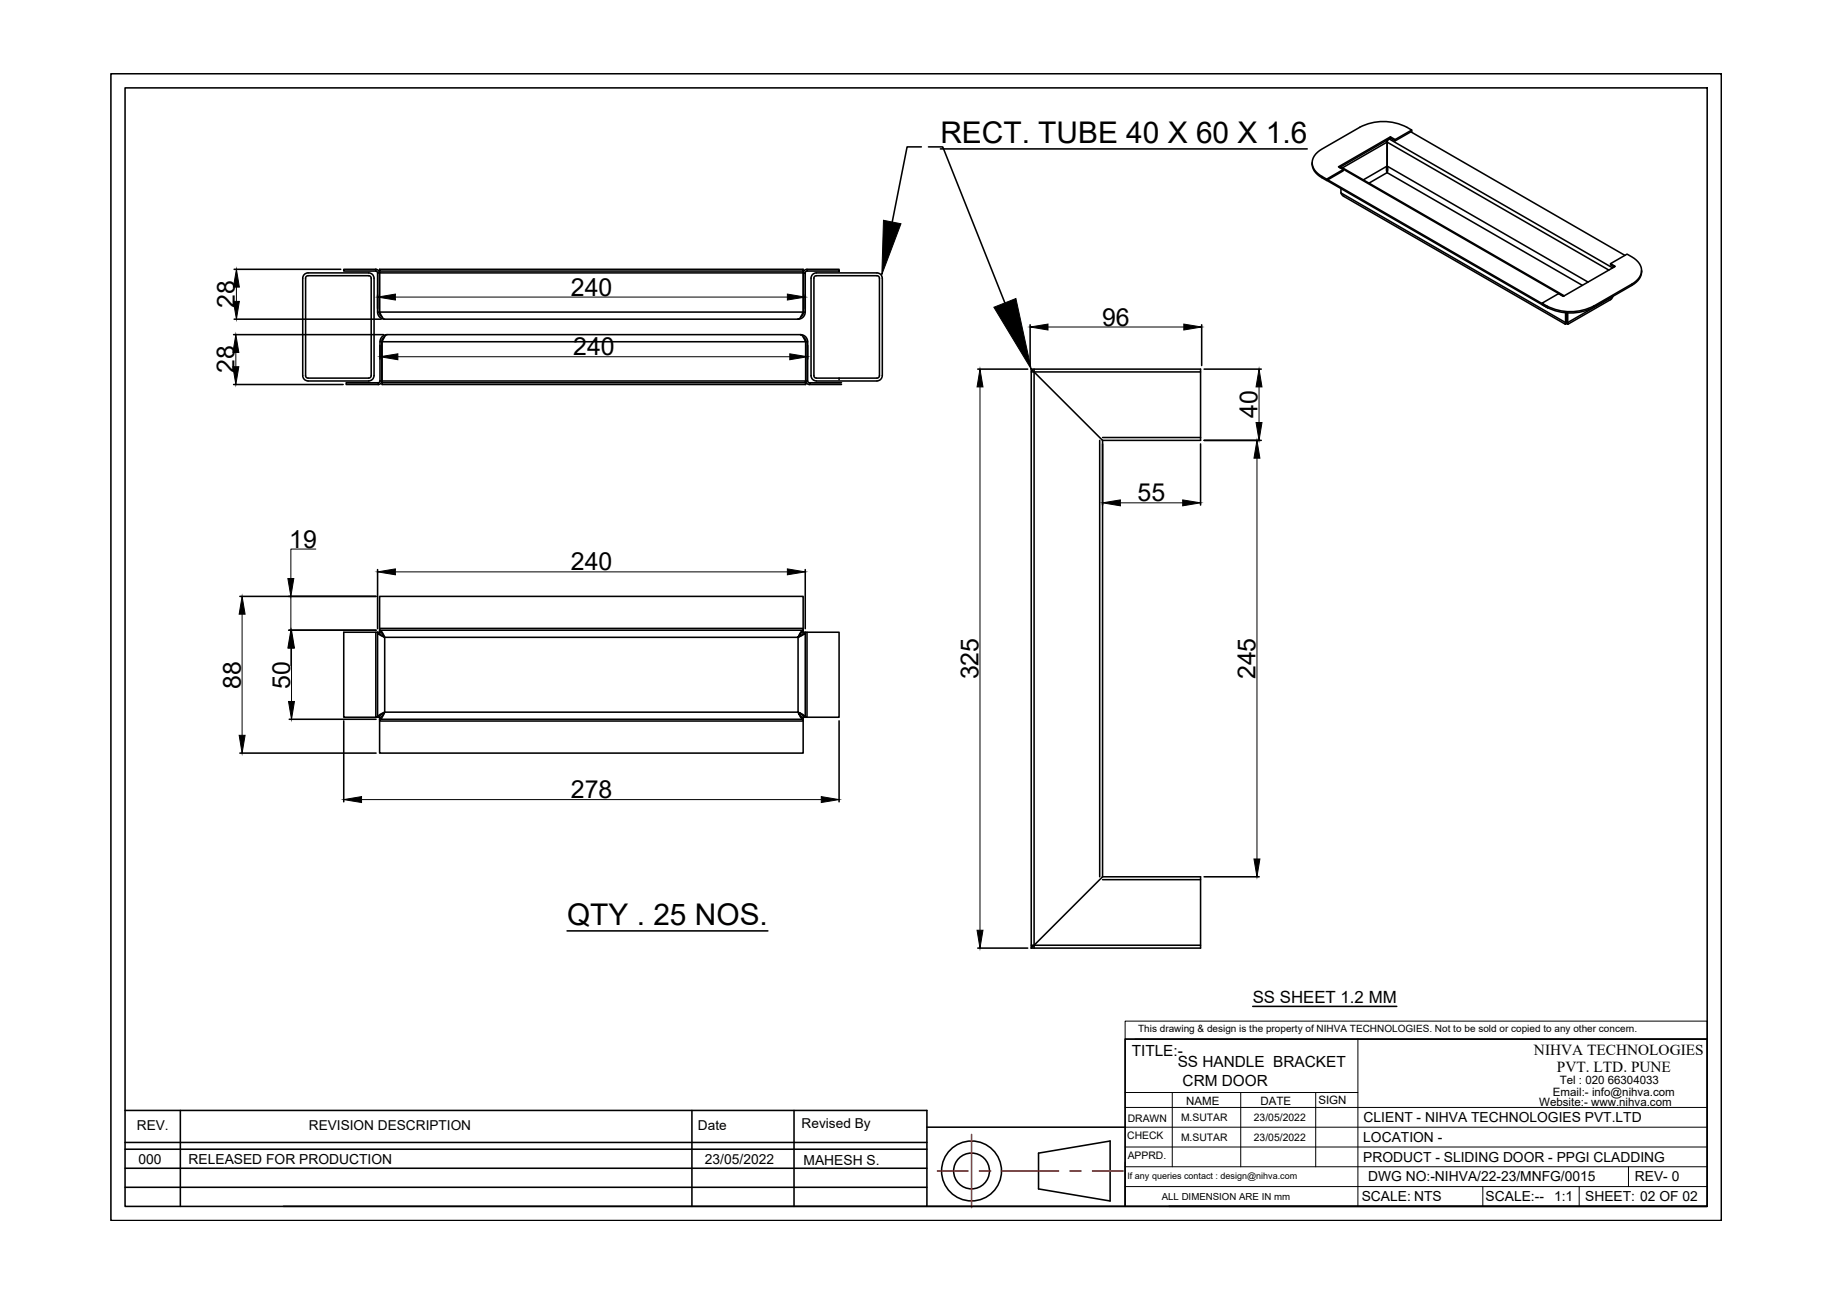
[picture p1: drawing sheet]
<svg xmlns="http://www.w3.org/2000/svg" width="297mm" height="210mm" viewBox="0 0 297 210" stroke-linecap="round" stroke-linejoin="round" font-family="sans-serif">
<!-- layer: 0 -->
<g fill="none" stroke="#000" stroke-width=".25">
<path d="M18 12h261.4v186.1h-261.4zM20.3 14.3h256.8v181.5h-256.8zM149.6 23.8h-2.4l-2.4 12.2M150.7 23.8h2.3l10.1 25.4M152.6 24.2h59.6M213 26.4a2.58 2.58 0 0 0 1.6 2.5M214.6 28.6v.3l36.6 21.1M215.3 29.1l2.7-1.6v.2l-2.7 1.6zM215.5 29.2l34.8 20.1M217.5 27.2l.2-.1 36.2 20.9M217.5 27.2l36.3 20.9M217.6 27.1h.1"/>
<path d="M217.7 30.6v.7l36.4 21.1v.2l.2-.1v-.2l-.1 .2 .1-.2M217.7 31.3l.4 .5 36 20.8M217.7 27l.1 .2M222.2 29.7l2.9-1.7 31.7 18.3M225 22.8l.1 .3M225.1 23.1l-.1 4.5 .1 .4 .2-.4-.1-.6M225.1 23.1l-7.2 4.1M225.1 27l-3.8 2.2M225.2 23.1v3.9M225.2 23.1l35.9 20.7M225.2 27l32.6 18.8M225.5 22.6l-.3 .5"/>
<path d="M225.7 22.2v.2l-8.2 4.8M226.5 22.7l-.8-.5-8.4 4.9 .7 .4M226.5 22.7l2.6-1.6a8.3 8.3 0 0 0-8.4-.4l-6.1 3.5a2.33 2.33 0 0 0-1.3 3.3l.9 .9 1.1 .7M226.5 22.9l-.8-.5-.2 .2 36.3 20.9M229 21.4l34.7 20.1M229.1 21.1v.2l-2.6 1.6v-.2M37.9 54.3h24.4M38 43.7h17.3M38 51.8h23.9M49.4 44.6l.6-.3h9.8a.88 .88 0 0 1 .9 .9v15.8a.86 .86 0 0 1-.9 .8h-9.8a.86 .86 0 0 1-.9-.8v-15.8zM49.6 45l.4-.2h9.8l.4 .2 .1 16-.3 .3-10 .1-.4-.2zM61 43.7a.58 .58 0 0 1 .6 .6"/>
<path d="M61 44l.3 .3M61 43.7h-5.2v.3h5.2M61 43.7v.3M61.3 44.3h.3v6.4M61.3 44.3v6.4M61.6 43.7h68.8v.3h-68.8zM61.6 44v.3h68.8v-.3M61.6 50.7h68.8l-.2 .4a.83 .83 0 0 1-.7 .7h-67.1a.85 .85 0 0 1-.6-.7zM61.7 55.5v6.3M62 51.4l-.4-.4v-.3h-.3a1.16 1.16 0 0 0 1.1 1.1M62 55.5v6.3M62.6 54.4l.2-.1h67.1l.4 .3 .5 .9h-68.8z"/>
<path d="M62.8 54.3a1.16 1.16 0 0 0-1.1 1.2h.3v-.3l.4-.5M129.9 54.3a1.16 1.16 0 0 1 1.2 1.2h-.3l-.1-.3-.3-.4M130 51.4l.4-.4v-.3h.3a1.16 1.16 0 0 1-1.2 1.1M130.4 44.3v6.4M130.4 50.7v-6.4h.3v6.4M130.7 47.9v2.2M131 43.7a.58 .58 0 0 0-.6 .6M131 44l-.3 .3M131 43.7h5.2v.3h-5.2zM131.1 55.5v6.3h-.3v-6.3v6.3a.64 .64 0 0 0 .6 .6M131.1 56.1v2.2M132.1 45.2v15.8"/>
<path d="M132.5 44.3a.86 .86 0 0 0-.9 .9v15.8a.86 .86 0 0 0 .9 .8M132.5 44.8l-.3 .2-.1 .2M132.5 44.3h9.8a.88 .88 0 0 1 .9 .9v15.8a.86 .86 0 0 1-.9 .8h-9.8M132.5 44.8h9.8l.4 .2v16l-.2 .3-.2 .1h-9.8M158.7 59.9h8.1M167.2 52.7v6.6M167.4 59.9h27.5v11.6h-15.9M167.4 59.9v94M167.4 59.9l11.6 11.6M167.9 59.9v94M195.1 52.7v6.6M195.4 59.9h9.3"/>
<path d="M250.3 49.2v.2l.8 .5M251.1 49.7l-.8-.5 2.7-1.5 .7 .4 8.5-4.9-.8-.4 2.7-1.5 .8 .4a2.32 2.32 0 0 1 1.2 3.3l-.5 .6-.7 .5-6.2 3.6M251.1 49.7v.2M251.1 49.7a8.3 8.3 0 0 0 7.6 0M251.1 49.9a8.3 8.3 0 0 0 7.6 0M251.2 50h.1M254.1 50.8v1.6l.2-.1v-1.5M254.3 52.5l.2 .1v-.2l7.3-4.3-.3 .5-7 4M254.3 50.8v1.5l.2 .1v-1.6M254.4 52.4l-.1-.1 .1 .2M258.7 49.7v.2M261.4 42.8v.2l.6 .3"/>
<path d="M264.9 46.1v.2l-6.2 3.6M266.5 43.9a2.56 2.56 0 0 1-1.6 2.4M37.9 62.4h17.8M61.4 62.1h-5.2v.3h5.2M61.4 62.1v.3M61.7 61.8h.3M61.7 61.8l-.3 .3M62 61.8a.58 .58 0 0 1-.6 .6M62 62.1h68.8v.3h-68.8zM62 62.1v-.3h68.8v.3M131.1 61.8l.3 .3M132.1 61l.1 .2 .3 .2"/>
<path d="M136.2 61.4v.2M136.6 62.1h-5.2v.3h5.2M167.4 60.4h27.5M178.5 71.5v70.8M179 71h15.9M179 71.5v70.8M194.9 72.1v9.9M195.4 71.5h9.3M38.9 96.8h22.1M61.3 92.5v9.6M130.7 92.5v9.6M46.9 102.3h14.1"/>
<path d="M46.9 116.8h14.1M55.8 117v13.2M61 102.6h-5.2v13.8h5.2M61.3 102.6a1.5 1.5 0 0 0 1.1 .9v12.1l-.7 .5-.1 .3h-.3zM61.6 102h68.8v.3h-68.8v.3l.3 .1 .5 .8h67.1l.1-.3a1.21 1.21 0 0 1 .8-.9v.3l-.4 .2-.5 .7 .7-.5 .2-.4h.6v13.8h-.3v-13.8a.89 .89 0 0 1-.7 .7l-.5 .2v12.1l.7 .4 .2 .4h.3a1.5 1.5 0 0 0-1.2-.8h-67.1l-.1 .2a1.19 1.19 0 0 1-.7 1h68.8v.3h-68.8v-.6l.3-.2 .5-.7-.4 .2a.89 .89 0 0 0-.7 .6h-.3v-13.8h.6l.1 .3 .7 .6-.2-.5a.83 .83 0 0 0-.6-.7zM61.6 117.1v5.2h68.8v-5.2M61.6 102v-5.2h68.8v5.2M129.5 115.6l.5 .6 .4 .3v.3a.85 .85 0 0 1-.6-.7zM131 102.6h5.2v13.8h-5.2M136.2 117v13.2M38.9 122.3h22.1M92 151.1h32.6"/>
<path d="M158.7 153.9h8.1M167.4 153.4h27.5M179 142.3h15.9v11.6h-27.5M179 142.8h15.9M179 142.3l-11.6 11.6M195.4 142.3h9M182.6 168.7h94.5v27.1h-94.5zM203.3 163.4h23.4M20.3 180.3h130.2v15.5h-104.5M20.3 192.7h130.2M20.3 185.5h130.2M20.3 189.7h130.2"/>
<path d="M20.3 186.6h130.2M29.3 180.3v15.5M112.3 180.3v15.5M128.9 180.3v15.5M150.5 195.8h32.1M150.5 183h32.1M168.6 187.2l11.6-2v9.8l-11.6-2zM189.8 195.8h87.3"/>
<circle cx="157.7" cy="190.1" r="4.9"/>
<circle cx="157.7" cy="190.1" r="2.91"/>
</g>
<g fill="none" stroke="#000" stroke-width=".16">
<path d="M38.3 57.2v2.3M38.4 46.6v2.3M64.2 48.2h63.6M64.6 57.9h63.6M170.1 53.1h22.1M159.1 62.8v88.2M204 74.4v65M204.4 62.8v5.8M39.3 99.7v19.7M47.2 96.8v5.5M51.3 89.1h-4.1v4.8M64.2 92.8h63.6"/>
<path d="M181.9 81.6h10.1M47.2 105.2v2.9M47.3 105.2v8.7M58.7 129.8h74.6M182.6 165.8h94.5v2.9h-94.5zM182.6 179.8h94.5M182.6 168.7v27.1M182.6 177.4h37.8M184.2 168.7h92.9M190.3 177.4v12M201.4 177.4v12M213.6 177.4v12"/>
<path d="M220.4 168.7v27.1M182.6 189.4h94.5M182.6 186.2h94.5M182.6 183h94.5M182.6 192.6h94.5M240.7 192.6v3.2M256.3 192.6v3.2M264.3 189.4v3.2"/>
</g>
<path d="M152.2 190.1h4.9M157.7 184.2v11.8M159 190.1h1.8M162.6 190.1h9.2M173.7 190.1h1.8M177.3 190.1h5" fill="none" stroke="#f00" stroke-width=".25"/>
<g fill="#000" stroke="#000" stroke-width=".16">
<path d="M143.4 35.8l2.8 .5-3.1 8.3zM37.8 59.5h1l-.5 2.9zM38.3 54.3l.5 2.9h-1zM38.4 43.7l.5 2.9h-1zM37.9 48.9h1l-.5 2.9zM61.3 48.2l2.9-.5v1zM61.7 57.9l2.9-.5v1zM127.8 47.7l2.9 .5-2.9 .5zM128.2 57.4l2.9 .5-2.9 .5zM161.3 49.9l3.6-1.4 2.5 11.4zM167.2 53.1l2.9-.5v1zM192.2 52.6l2.9 .5-2.9 .5z"/>
<path d="M159.1 59.9l.5 2.9h-1zM204 71.5l.5 2.9h-1zM204.4 59.9l.4 2.9h-.9zM203.9 68.6h.9l-.4 2.9zM39.3 96.8l.5 2.9h-1zM46.7 93.9h1l-.5 2.9zM61.3 92.8l2.9-.4v.9zM127.8 92.4l2.9 .4-2.9 .5zM179 81.6l2.9-.4v.9zM192 81.2l2.9 .4-2.9 .5zM38.8 119.4h1l-.5 2.9zM47.2 102.3l.5 2.9h-1z"/>
<path d="M47.3 102.3l.5 2.9h-1zM46.8 113.9h1l-.5 2.9zM55.8 129.8l2.9-.5v1zM133.3 129.3l2.9 .5-2.9 .5zM203.5 139.4h1l-.5 2.9zM158.6 151h1l-.5 2.9z"/>
</g>
<g font-size="4.8">
<text x="152.6" y="23.1">RECT. TUBE 40 X 60 X 1.6</text>
<text x="92" y="150.1">QTY . 25 NOS.</text>
</g>
<g font-size="4">
<text x="92.7" y="48">240</text>
<text x="38.1" y="50" transform="rotate(-90 38.1 50)">28</text>
<text x="178.9" y="52.9">96</text>
<text x="93.1" y="57.7">240</text>
<text x="38.1" y="60.6" transform="rotate(-90 38.1 60.6)">28</text>
<text x="204.1" y="67.9" transform="rotate(-90 204.1 67.9)">40</text>
<text x="184.7" y="81.4">55</text>
<text x="46.9" y="88.9">19</text>
<text x="92.7" y="92.6">240</text>
<text x="39.1" y="111.8" transform="rotate(-90 39.1 111.8)">88</text>
<text x="47.1" y="111.8" transform="rotate(-90 47.1 111.8)">50</text>
<text x="158.8" y="110.3" transform="rotate(-90 158.8 110.3)">325</text>
<text x="203.8" y="110.3" transform="rotate(-90 203.8 110.3)">245</text>
<text x="92.7" y="129.6">278</text>
</g>
<text font-size="2.7" x="203.3" y="162.8">SS SHEET 1.2 MM</text>
<g font-size="2.5">
<text x="183.7" y="171.4">TITLE:-</text>
<text x="191.2" y="173.2">SS HANDLE BRACKET</text>
<text x="249" y="171.3">NIHVA TECHNOLOGIES</text>
<text x="192" y="176.2">CRM DOOR</text>
<text x="252.7" y="174.1">PVT. LTD. PUNE</text>
</g>
<g font-size="2.2">
<text x="22.2" y="183.4">REV.</text>
<text x="50.1" y="183.4">REVISION DESCRIPTION</text>
<text x="113.3" y="183.4">Date</text>
<text x="130.1" y="183.2">Revised By</text>
<text x="221.3" y="185.4">LOCATION -</text>
<text x="221.3" y="182.2">CLIENT - NIHVA TECHNOLOGIES PVT.LTD</text>
<text x="22.5" y="189">000</text>
<text x="30.6" y="189">RELEASED FOR PRODUCTION</text>
<text x="114.4" y="189">23/05/2022</text>
<text x="130.4" y="189.1">MAHESH S.</text>
<text x="221.3" y="188.6">PRODUCT - SLIDING DOOR - PPGI CLADDING</text>
<text x="222.1" y="191.8">DWG NO:-NIHVA/22-23/MNFG/0015</text>
<text x="265.4" y="191.8">REV- 0</text>
<text x="221" y="195">SCALE: NTS</text>
<text x="241.1" y="195">SCALE:--</text>
<text x="252.2" y="195">1:1</text>
<text x="257.3" y="195">SHEET: 02 OF 02</text>
</g>
<g font-size="1.9">
<text x="192.5" y="179.3">NAME</text>
<text x="204.6" y="179.4">DATE</text>
<text x="214" y="179.2">SIGN</text>
<text x="249.8" y="179.6">Website:- www.nihva.com</text>
<text x="252.1" y="177.8">Email:- info@nihva.com</text>
<text x="253.2" y="176">Tel : 020 66304033</text>
</g>
<g font-size="1.7">
<text x="183" y="184.9">CHECK</text>
<text x="183" y="182.1">DRAWN</text>
<text x="191.7" y="185.2">M.SUTAR</text>
<text x="191.7" y="182">M.SUTAR</text>
<text x="203.5" y="182">23/05/2022</text>
<text x="203.5" y="185.2">23/05/2022</text>
<text x="183" y="188.1">APPRD.</text>
</g>
<g font-size="1.6">
<text x="184.7" y="167.6">This drawing &amp; design is the property of NIHVA TECHNOLOGIES. Not to be sold or copied to any other concern.</text>
<text x="188.6" y="194.8">ALL DIMENSION ARE IN mm</text>
</g>
<text font-size="1.5" x="183" y="191.4">If any queries contact : design@nihva.com</text>
</svg>
